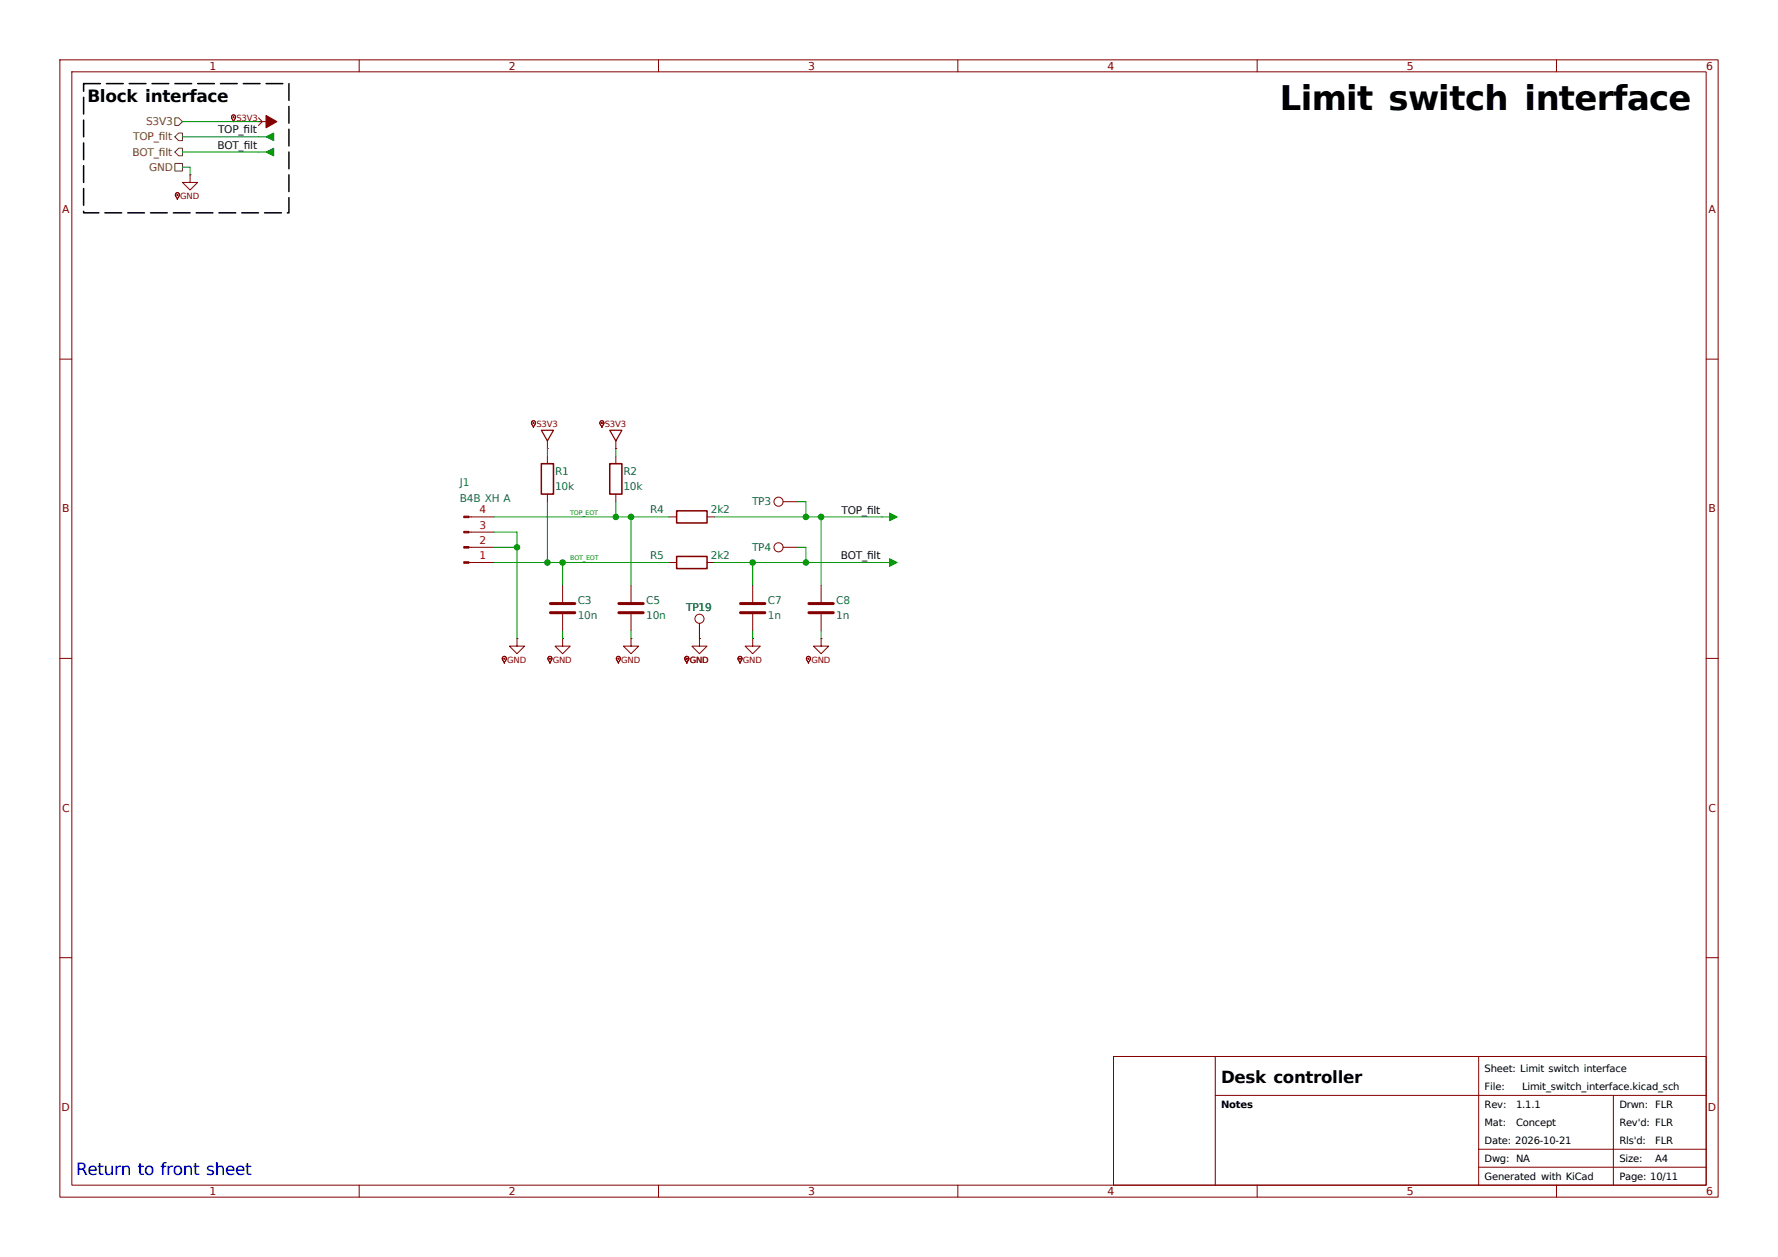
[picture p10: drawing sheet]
<svg xmlns="http://www.w3.org/2000/svg" width="297mm" height="210mm" viewBox="0 0 297 210" stroke-linecap="round" stroke-linejoin="round" font-family="sans-serif">
<g fill="none" stroke="#840000" stroke-width=".17">
<path d="M10 10h277v190h-277zM12 12h273v186h-273zM38.8 19.3a.4 .4 0 0 1 .5 .1 .4 .4 0 0 1-.1 .6l-.2 .3-.3-.6zM43.2 19.7l.6 .6-.6 .7M60 10v2M110 10v2M160 10v2M210 10v2M260 10v2M29.4 32.3a.4 .4 0 0 1 .6 .1 .4 .4 0 0 1-.2 .6l-.2 .3-.3-.6zM31.7 29.2v1.3h1.3l-1.3 1.3-1.2-1.3h1.2M31.7 29.2h.1"/>
<path d="M43.2 20.3h.1M43.2 20.3h1.2M10 60h2M88.9 70.4a.4 .4 0 0 1 .5 .1 .4 .4 0 0 1-.1 .6l-.2 .3-.3-.6zM91.4 74.9h.1M91.4 73.7v1.2M91.4 76.2v1.3M100.3 70.4a.4 .4 0 0 1 .6 .1 .4 .4 0 0 1-.2 .6l-.2 .3-.3-.6zM102.9 74.9h.1M102.9 73.7v1.2M102.9 76.2v1.3M285 60h2"/>
<path d="M78.3 86.4h4.2M78.3 94h4.2M78.3 91.4h4.2M78.3 88.9h4.2M91.4 82.6v1.2M94 97.8v2.8M102.9 82.6v1.2M105.4 97.8v2.8M111.8 86.4h1.2M111.8 94h1.2M118.1 86.4h1.3M118.1 94h1.3"/>
<path d="M125.7 97.8v2.8M130.8 83.8h2.5M130.8 91.4h2.5M137.2 97.8v2.8M10 110h2M84 109.7a.4 .4 0 0 1 .6 .2 .4 .4 0 0 1-.2 .5l-.2 .4-.3-.6zM86.4 106.7v1.3h1.2l-1.2 1.2-1.3-1.2h1.3M86.4 106.7h.1M91.7 109.7a.4 .4 0 0 1 .5 .2 .4 .4 0 0 1-.2 .5l-.1 .4-.4-.6zM94 106.7v1.3h1.2l-1.2 1.2-1.3-1.2h1.3M94 106.7h.1M94 102.6v2.8"/>
<path d="M103.1 109.7a.4 .4 0 0 1 .5 .2 .4 .4 0 0 1-.1 .5l-.2 .4-.3-.6zM105.4 106.7v1.3h1.3l-1.3 1.2-1.3-1.2h1.3M105.4 106.7h.1M105.4 102.6v2.8M114.5 109.7a.4 .4 0 0 1 .6 .2 .4 .4 0 0 1-.2 .5l-.2 .4-.3-.6zM116.8 106.7v1.3h1.3l-1.3 1.2-1.2-1.2h1.2M116.8 106.7h.1M116.8 104.1v2.6M123.4 109.7a.4 .4 0 0 1 .5 .2 .4 .4 0 0 1-.1 .5l-.2 .4-.3-.6zM125.7 106.7v1.3h1.3l-1.3 1.2-1.2-1.2h1.2M125.7 106.7h.1M125.7 102.6v2.8"/>
<path d="M134.8 109.7a.4 .4 0 0 1 .6 .2 .4 .4 0 0 1-.2 .5l-.2 .4-.3-.6zM137.2 106.7v1.3h1.2l-1.2 1.2-1.3-1.2h1.3M137.2 106.7h.1M137.2 102.6v2.8M285 110h2M10 160h2M186 176.5h99v21.5h-99zM203 176.5v21.5M247 176.5v21.5M285 160h2M60 198v2M110 198v2"/>
<path d="M160 198v2M203 183h82M210 198v2M247 192h38M247 195h38M260 198v2M269.5 183v15"/>
<circle cx="130" cy="91.4" r=".76"/>
<circle cx="130" cy="83.8" r=".76"/>
<circle cx="116.8" cy="103.4" r=".76"/>
</g>
<path d="M90.4 77.5h2.1v5.1h-2.1zM101.9 77.5h2v5.1h-2zM113 85.3h5.1v2.1h-5.1zM113 93h5.1v2h-5.1z" fill="none" stroke="#840000" stroke-width=".25"/>
<path d="M91.9 100.8h4.1M91.9 102.4h4.1M103.4 100.8h4M103.4 102.4h4M123.7 100.8h4.1M123.7 102.4h4.1M135.1 100.8h4.1M135.1 102.4h4.1" fill="none" stroke="#840000" stroke-width=".51"/>
<g fill="#840000" stroke="#840000" stroke-width=".17">
<path d="M77.5 93.9h.8v.2h-.8z"/>
<path d="M77.5 91.3h.8v.3h-.8z"/>
<path d="M77.5 88.8h.8v.2h-.8z"/>
<path d="M77.5 86.2h.8v.3h-.8z"/>
<circle cx="100.5" cy="70.7" r=".07"/>
<circle cx="29.6" cy="32.6" r=".07"/>
<circle cx="39" cy="19.6" r=".07"/>
<circle cx="114.7" cy="110.1" r=".07"/>
<circle cx="89.1" cy="70.7" r=".07"/>
<circle cx="123.6" cy="110.1" r=".07"/>
<circle cx="135" cy="110.1" r=".07"/>
<circle cx="103.3" cy="110.1" r=".07"/>
<circle cx="84.2" cy="110.1" r=".07"/>
<circle cx="91.9" cy="110.1" r=".07"/>
</g>
<path d="M90.4 71.9h2.1l-1.1 1.8zM101.9 71.9h2l-1 1.8z" fill="none" stroke="#840000" stroke-width=".2"/>
<g fill="#008400" stroke="#008400" stroke-width=".17">
<path d="M44.4 25.4l1.3-.6v1.2z"/>
<path d="M44.4 22.9l1.3-.7v1.3z"/>
<path d="M148.6 93.3l1.3 .7-1.3 .6z"/>
<path d="M148.6 85.7l1.3 .7-1.3 .6z"/>
</g>
<path d="M43.2 25.4h1.9M43.2 22.9h1.9M147.3 94h1.3M147.3 86.4h1.3" fill="none" stroke="#008400" stroke-width=".17"/>
<path d="M44.4 19.3l1.8 1-1.8 1z" fill="#840000" stroke="#840000" stroke-width=".2"/>
<path d="M29.2 19.7h.6l.7 .6-.7 .7h-.6zM29.2 25.4l.6-.6h.7v1.2h-.7zM29.2 27.3h1.3v1.3h-1.3zM29.8 22.2h.7v1.3h-.7l-.6-.6z" fill="none" stroke="#725600" stroke-width=".17"/>
<g fill="none" stroke="#009600" stroke-width=".17">
<path d="M30.5 25.4h12.7M30.5 27.9h1.2v1.3M30.5 20.3h12.7M30.5 22.9h12.7M91.4 74.9v1.3M102.9 74.9v1.3M82.5 86.4h29.3M82.5 94h29.3M82.5 88.9h3.9v17.8M82.5 91.4h3.9M91.4 83.8v10.2M94 94v3.8"/>
<path d="M102.9 83.8v2.6M105.4 86.4v11.4M119.4 86.4h27.9M119.4 94h27.9M125.7 94v3.8M133.3 91.4h1.3v2.6M133.3 83.8h1.3v2.6M137.2 86.4v11.4M94 105.4v1.3M105.4 105.4v1.3M125.7 105.4v1.3M137.2 105.4v1.3"/>
</g>
<path d="M14 14h34.3v21.6h-34.3z" fill="none" stroke="#000" stroke-width=".25" stroke-dasharray="2.8 1"/>
<g fill="#009600" stroke="#009600" stroke-width=".17">
<circle cx="94" cy="94" r=".46"/>
<circle cx="91.4" cy="94" r=".46"/>
<circle cx="102.9" cy="86.4" r=".46"/>
<circle cx="134.6" cy="86.4" r=".46"/>
<circle cx="134.6" cy="94" r=".46"/>
<circle cx="137.2" cy="86.4" r=".46"/>
<circle cx="125.7" cy="94" r=".46"/>
<circle cx="105.4" cy="86.4" r=".46"/>
<circle cx="86.4" cy="91.4" r=".46"/>
</g>
<text font-size="5.7" x="213.8" y="18.4">Limit switch interface</text>
<g font-size="2.8">
<text x="14.6" y="17">Block interface</text>
<text x="204" y="181">Desk controller</text>
</g>
<text font-size="2.8" fill="#0000c2" x="12.7" y="196.4">Return to front sheet</text>
<g font-size="1.8" fill="#840000">
<text x="35" y="11.6">1</text>
<text x="85" y="11.6">2</text>
<text x="135" y="11.6">3</text>
<text x="185" y="11.6">4</text>
<text x="235" y="11.6">5</text>
<text x="285" y="11.6">6</text>
<text x="10.4" y="35.6">A</text>
<text x="285.4" y="35.6">A</text>
<text x="10.4" y="85.6">B</text>
<text x="285.4" y="85.6">B</text>
<text x="10.4" y="135.6">C</text>
<text x="285.4" y="135.6">C</text>
<text x="10.3" y="185.6">D</text>
<text x="285.3" y="185.6">D</text>
<text x="35" y="199.6">1</text>
<text x="85" y="199.6">2</text>
<text x="135" y="199.6">3</text>
<text x="185" y="199.6">4</text>
<text x="235" y="199.6">5</text>
<text x="285" y="199.6">6</text>
</g>
<g font-size="1.8" fill="#725600">
<text x="22.3" y="23.5">TOP_f</text>
<text x="24.4" y="20.9">S3V3</text>
<text x="26.5" y="23.5">ilt</text>
<text x="22.2" y="26">BOT_f</text>
<text x="24.9" y="28.5">GND</text>
<text x="26.6" y="26">ilt</text>
</g>
<g font-size="1.8" fill="#0f0f0f">
<text x="36.4" y="22.3">TOP_f</text>
<text x="40.7" y="22.3">ilt</text>
<text x="36.3" y="24.8">BOT_f</text>
<text x="40.7" y="24.8">ilt</text>
<text x="140.6" y="85.8">TOP_f</text>
<text x="144.8" y="85.8">ilt</text>
<text x="140.5" y="93.4">BOT_f</text>
<text x="144.9" y="93.4">ilt</text>
</g>
<g font-size="1.8" fill="#006464">
<text x="76.8" y="81.3">J1</text>
<text x="76.8" y="83.8">B4B XH A</text>
<text x="92.7" y="79.3">R1</text>
<text x="92.7" y="81.9">10k</text>
<text x="104.1" y="79.3">R2</text>
<text x="104.1" y="81.9">10k</text>
<text x="108.6" y="85.7">R4</text>
<text x="118.7" y="85.7">2k2</text>
<text x="125.6" y="84.4">TP3</text>
<text x="108.6" y="93.3">R5</text>
<text x="118.7" y="93.3">2k2</text>
<text x="125.6" y="92">TP4</text>
<text x="96.5" y="100.9">C3</text>
<text x="107.9" y="100.9">C5</text>
<text x="128.3" y="100.9">C7</text>
<text x="139.7" y="100.9">C8</text>
<text x="96.5" y="103.5">10n</text>
<text x="107.9" y="103.5">10n</text>
<text x="114.6" y="102.2">TP19</text>
<text x="128.3" y="103.5">1n</text>
<text x="139.7" y="103.5">1n</text>
</g>
<g font-size="1.8" fill="#a90000">
<text x="80.1" y="88.3">3</text>
<text x="80.1" y="85.8">4</text>
<text x="80.1" y="93.4">1</text>
<text x="80.1" y="90.9">2</text>
</g>
<g font-size="1.7">
<text x="248" y="179.1">Sheet: Limit switch interface</text>
<text x="204" y="185.1">Notes</text>
<text x="248" y="185.1">Rev:</text>
<text x="248" y="182.1">File:</text>
<text x="253.3" y="185.1">1.1.1</text>
<text x="254.3" y="182.1">Limit_switch_interface.kicad_sch</text>
<text x="270.5" y="185.1">Drwn:</text>
<text x="276.5" y="185.1">FLR</text>
<text x="248" y="191.1">Date: 2026-10-21</text>
<text x="248" y="188.1">Mat:</text>
<text x="253.3" y="188.1">Concept</text>
<text x="270.5" y="191.1">Rls'd:</text>
<text x="270.5" y="188.1">Rev'd: FLR</text>
<text x="276.5" y="191.1">FLR</text>
<text x="248" y="197.1">Generated with KiCad</text>
<text x="248" y="194.1">Dwg: NA</text>
<text x="270.5" y="194.1">Size:</text>
<text x="270.5" y="197.1">Page: 10/11</text>
<text x="276.5" y="194.1">A4</text>
</g>
<g font-size="1.4" fill="#840000">
<text x="39.5" y="20.3">S3V3</text>
<text x="30.1" y="33.3">GND</text>
<text x="89.6" y="71.4">S3V3</text>
<text x="101" y="71.4">S3V3</text>
<text x="84.7" y="110.7">GND</text>
<text x="92.4" y="110.7">GND</text>
<text x="103.8" y="110.7">GND</text>
<text x="115.2" y="110.7">GND</text>
<text x="124.1" y="110.7">GND</text>
<text x="135.5" y="110.7">GND</text>
</g>
<g font-size="1.1" fill="#008400">
<text x="95.2" y="86">TOP_EOT</text>
<text x="95.2" y="93.6">BOT_EOT</text>
</g>
</svg>
